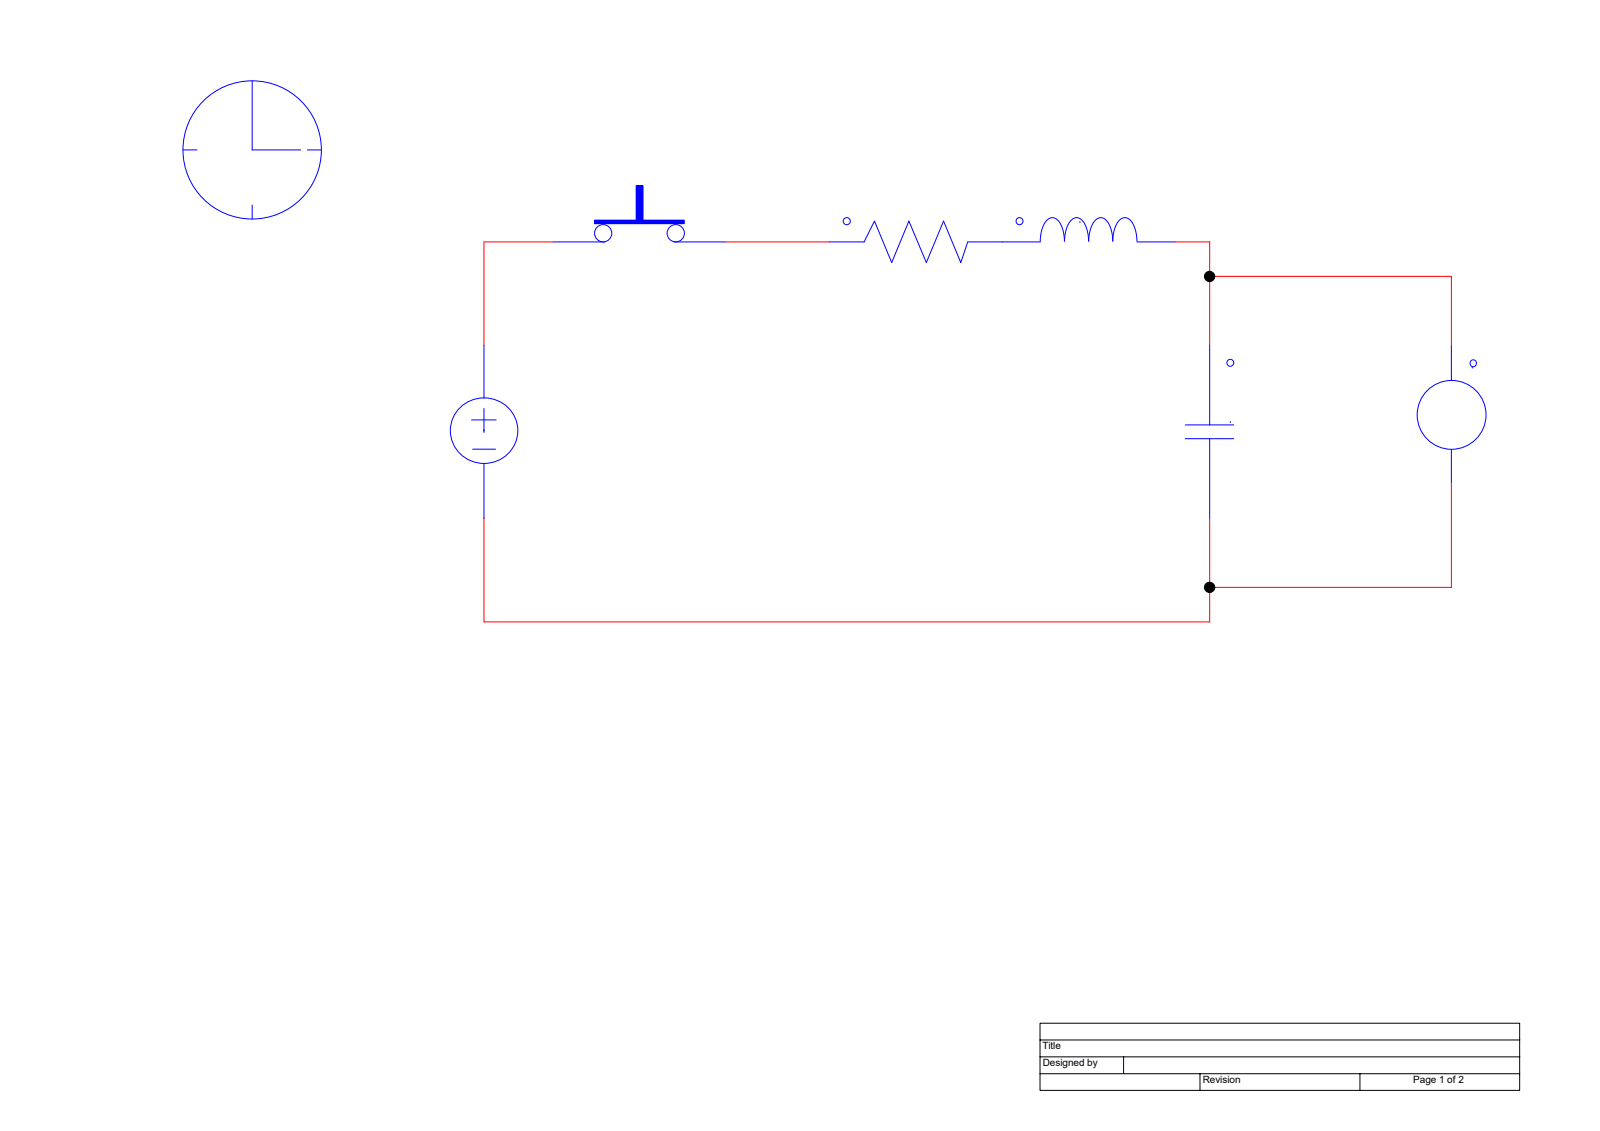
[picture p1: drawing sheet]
<svg xmlns="http://www.w3.org/2000/svg" width="297mm" height="210mm" viewBox="0 0 297 210" stroke-linecap="round" stroke-linejoin="round" font-family="sans-serif">
<path d="M193.1 190h89v12.4h-89zM193.1 193.1h89M193.1 196.2h89M193.1 199.3h89M208.6 196.2v3.1M222.8 199.3v3.2M252.5 199.3v3.2" fill="none" stroke="#000" stroke-width=".19"/>
<g fill="none" stroke="#00f" stroke-width=".19">
<path d="M46.8 15v12.9l9-.1M34 27.8h2.6M46.8 38.1v2.6M57.1 27.8h2.5M102.7 44.9h9.6M125.1 44.9h9.7M154 44.9h6.4M160.4 44.9l1.9-3.9 3.2 7.7 3.2-7.7 3.3 7.7 3.2-7.7 3.2 7.7 1.3-3.8h13.5M200.5 41.1h.1M202.1 44.8a5.5 5.5 0 0 0-1.4-4.1 1.34 1.34 0 0 0-2.1 .5 6.3 6.3 0 0 0-1 3.6 5.5 5.5 0 0 0-1.4-4.1 1.55 1.55 0 0 0-2.4 1 7.1 7.1 0 0 0-.7 3.1M211.1 44.8a5.5 5.5 0 0 0-1.4-4.1 1.55 1.55 0 0 0-2.4 1 7.1 7.1 0 0 0-.7 3.1 5.5 5.5 0 0 0-1.4-4.1 1.34 1.34 0 0 0-2.1 .5 6.1 6.1 0 0 0-1 3.6M211.1 44.9h7.1"/>
<path d="M85.4 75.6a6.2 6.2 0 0 1 8-.6 6.2 6.2 0 0 1 2 7.7 6.2 6.2 0 0 1-8.3 2.7 6.2 6.2 0 0 1-2.8-8.2zM87.5 78h4.6M89.8 64.2v9.8M89.8 75.8v4.5M220 78.9h9M224.6 64.2v14.7M228.4 78.3h.1M269.4 64.1v6.6M273.3 68.2h.1M87.8 83.4h4.2M89.8 86v10.2M220 81.4h9"/>
<path d="M224.6 81.4v14.8M269.4 83.4v6.4"/>
<circle cx="46.8" cy="27.8" r="12.8"/>
<circle cx="157.2" cy="41.1" r=".66"/>
<circle cx="189.3" cy="41.1" r=".65"/>
<circle cx="228.4" cy="67.4" r=".64"/>
<circle cx="269.5" cy="77" r="6.4"/>
<circle cx="273.5" cy="67.4" r=".62"/>
</g>
<path d="M218.1 44.9h6.5M224.6 51.3h44.8v12.9M224.6 44.9v19.3M224.6 96.2v12.9M269.4 89.8v19.3h-44.8" fill="none" stroke="#f00" stroke-width=".19"/>
<path d="M110.4 40.9h16.6v.6h-16.6z" fill="#00f"/>
<path d="M110.4 40.9h16.6v.6h-16.6z" fill="none" stroke="#00f" stroke-width=".19"/>
<path d="M118.1 34.5h1.3v6.4h-1.3z" fill="#00f"/>
<g fill="none" stroke="#00f" stroke-width=".19">
<path d="M118.1 34.5h1.3v6.4h-1.3z"/>
<circle cx="112" cy="43.3" r="1.61"/>
<circle cx="125.5" cy="43.3" r="1.61"/>
</g>
<path d="M102.7 44.9h-12.9v19.3M134.7 44.9h19.3M89.8 96.2v19.3h134.8v-6.4" fill="none" stroke="#f00" stroke-width=".19"/>
<g fill="#000" stroke="#000" stroke-width=".19">
<circle cx="224.6" cy="51.3" r=".96"/>
<circle cx="224.6" cy="109.1" r=".96"/>
</g>
<g font-size="1.9">
<text x="193.5" y="194.7">Title</text>
<text x="193.6" y="197.9">Designed by</text>
<text x="223.3" y="201">Revision</text>
<text x="262.4" y="201">Page 1 of 2</text>
</g>
</svg>
